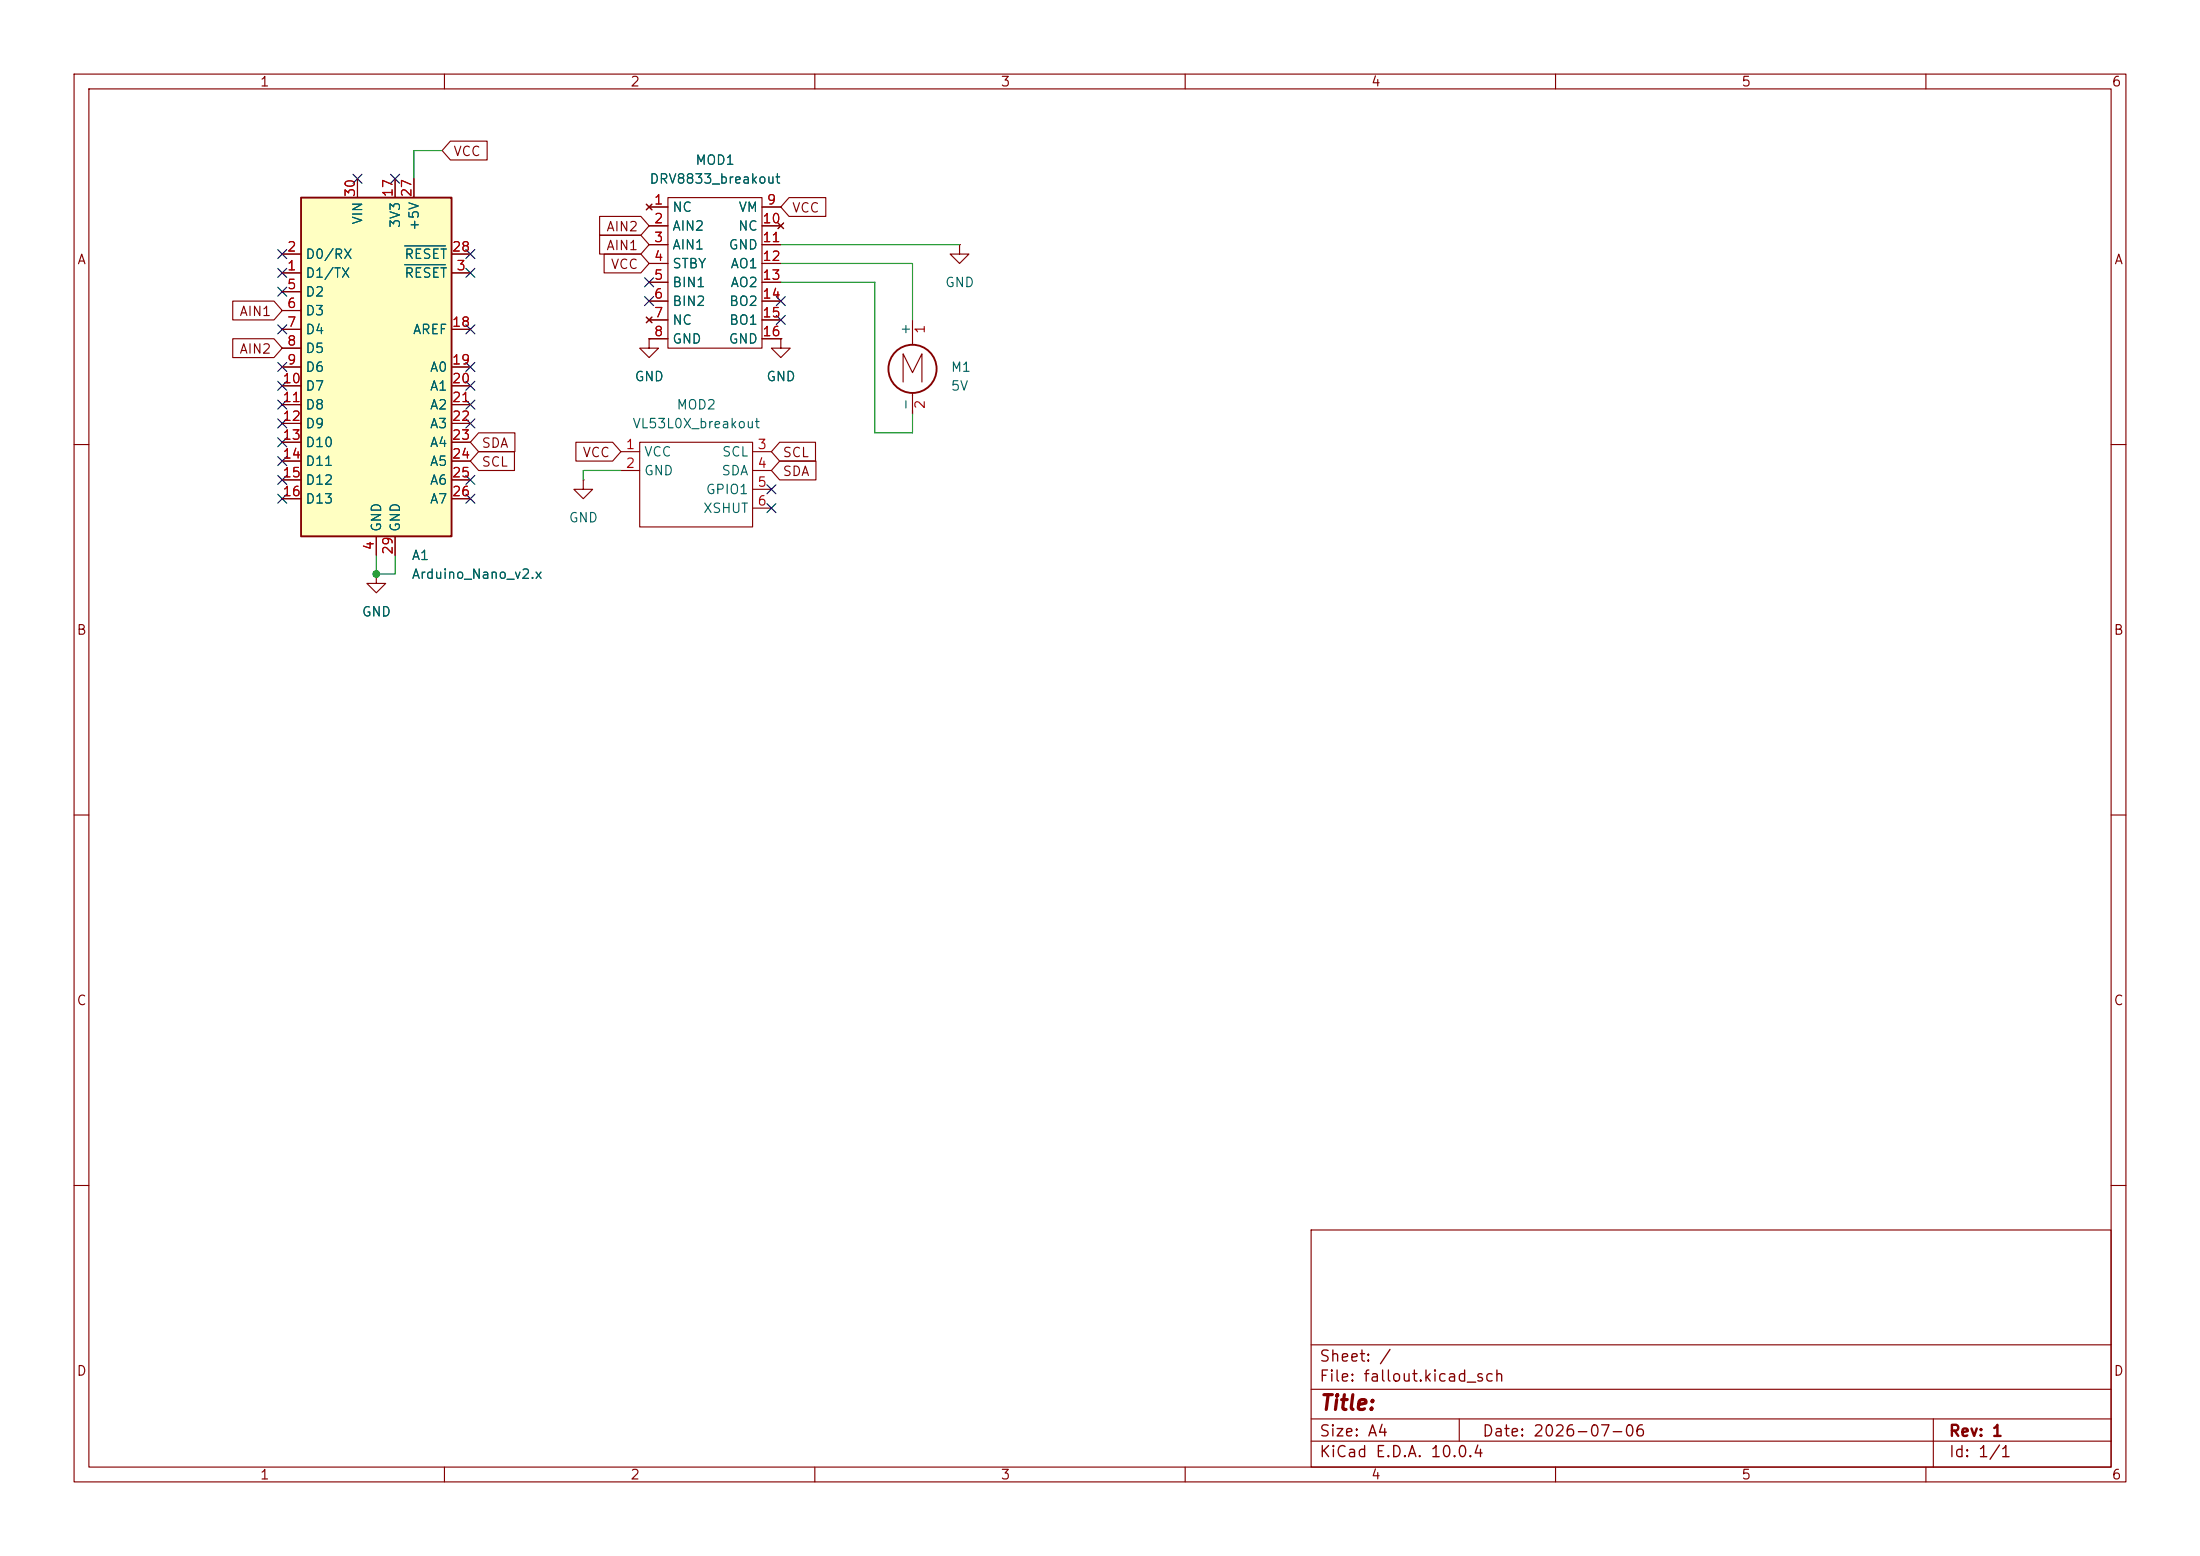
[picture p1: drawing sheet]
<svg xmlns="http://www.w3.org/2000/svg" width="297mm" height="210mm" viewBox="0 0 297 210" stroke-linecap="round" stroke-linejoin="round" font-family="sans-serif">
<g fill="none" stroke="#840000" stroke-width=".15">
<path d="M10 10h277v190h-277zM12 12h273v186h-273zM60 10v2M110 10v2M160 10v2M210 10v2M260 10v2M87.2 27.6l.8 .7M87.6 27.9h2.6M87.6 30.5h2.6M87.6 33h2.6M87.6 35.6h2.6"/>
<path d="M87.6 38.1h2.6M88 27.6l-.8 .7M90.2 26.7h12.7v20.3h-12.7zM102.9 27.9h2.5M102.9 30.5h2.5M102.9 33h2.5M102.9 35.6h2.5M102.9 38.1h2.5M105 30.1l.8 .8M105.8 30.1l-.8 .8M86.4 59.7h15.2v11.4h-15.2zM87.2 42.8l.8 .8"/>
<path d="M87.6 45.7v1.3h1.3l-1.3 1.3-1.2-1.3h1.2M87.6 45.7h.1M87.6 40.6h2.6M87.6 43.2h2.6M87.6 45.7h2.6M88 42.8l-.8 .8M102.9 40.6h2.5M102.9 43.2h2.5M102.9 45.7h2.5M105.4 45.7v1.3h1.3l-1.3 1.3-1.3-1.3h1.3M105.4 45.7h.1M10 60h2"/>
<path d="M78.7 64.8v1.2h1.3l-1.3 1.3-1.2-1.3h1.2M78.7 64.8h.1M83.8 61h2.6M83.8 63.5h2.6M101.6 61h2.5M101.6 63.5h2.5M101.6 66h2.5M101.6 68.6h2.5M285 60h2M10 110h2M285 110h2M10 160h2"/>
<path d="M177 166h108v32h-108zM285 160h2M60 198v2M110 198v2M160 198v2M177 194.5h108M177 191.5h108M177 187.5h108M177 181.5h108M197 191.5v3M210 198v2M260 198v2"/>
<path d="M261 191.5v6.5"/>
</g>
<path d="M40.6 26.7h20.4v45.7h-20.4z" fill="#ffffc2"/>
<g fill="none" stroke="#840000" stroke-width=".25">
<path d="M40.6 26.7h20.4v45.7h-20.4z"/>
<circle cx="123.2" cy="49.8" r="3.3"/>
</g>
<g fill="none" stroke="#840000" stroke-width=".15">
<path d="M60.8 19h5v2.6h-5l-1.1-1.3zM38.1 36.8h2.5M38.1 34.3h2.5M38.1 39.4h2.5M48.3 24.1v2.6M53.3 24.1v2.6M55.9 24.1v2.6M61 36.8h2.5M61 34.3h2.5M81 29.2h5.5l1.1 1.3-1.1 1.3h-5.5zM81 31.7h5.5l1.1 1.3-1.1 1.3h-5.5zM81.6 34.3h4.9l1.1 1.3-1.1 1.2h-4.9z"/>
<path d="M87.2 27.6l.8 .7M87.6 27.9h2.6M87.6 30.5h2.6M87.6 33h2.6M87.6 35.6h2.6M87.6 38.1h2.6M88 27.6l-.8 .7M102.9 27.9h2.5M102.9 30.5h2.5M102.9 33h2.5M102.9 35.6h2.5M102.9 38.1h2.5"/>
<path d="M105 30.1l.8 .8M105.8 30.1l-.8 .8M106.5 26.7h5v2.5h-5l-1.1-1.3zM129.5 33v1.3h1.3l-1.3 1.3-1.2-1.3h1.2M129.5 33h.1M31.4 45.7h5.6l1.1 1.3-1.1 1.3h-5.6zM31.4 40.6h5.6l1.1 1.3-1.1 1.3h-5.6zM38.1 41.9h2.5M38.1 44.5h2.5M38.1 47h2.5M38.1 49.5h2.5M38.1 52.1h2.5"/>
<path d="M38.1 54.6h2.5M38.1 57.2h2.5M38.1 59.7h2.5M61 44.5h2.5M61 49.5h2.5M61 52.1h2.5M61 54.6h2.5M61 57.2h2.5M61 59.7h2.5M64.6 58.4h4.9v2.6h-4.9l-1.1-1.3zM77.7 59.7h5l1.1 1.3-1.1 1.2h-5zM87.2 42.8l.8 .8"/>
<path d="M87.6 45.7h.1M87.6 40.6h2.6M87.6 43.2h2.6M87.6 45.7h2.6M88 42.8l-.8 .8M102.9 40.6h2.5M102.9 43.2h2.5M102.9 45.7h2.5M105.3 59.7h4.8v2.5h-4.8l-1.2-1.2zM105.4 45.7h.1M121.9 51.6v-3.8l1.3 2.5 1.3-2.5v3.8M123.2 43.2v3.3"/>
<path d="M123.2 53v2.9M38.1 62.2h2.5M38.1 64.8h2.5M38.1 67.3h2.5M50.8 77.5v1.2h1.3l-1.3 1.3-1.3-1.3h1.3M50.8 77.5h.1M50.8 72.4v2.5M53.3 72.4v2.5M61 62.2h2.5M61 64.8h2.5M61 67.3h2.5M64.6 61h4.9v2.5h-4.9l-1.1-1.3z"/>
<path d="M105.3 62.2h4.9v2.6h-4.9l-1.2-1.3z"/>
</g>
<path d="M54.6 35.7h5.5M54.6 33.2h5.5" fill="none" stroke="#006464" stroke-width=".15"/>
<path d="M59.7 20.3h-3.8v3.8M105.4 38.1h12.7v20.3h5.1v-2.5M105.4 35.6h17.8v7.6M105.4 33h24.1M50.8 74.9v2.6h2.5v-2.6M83.8 63.5h-5.1v1.3" fill="none" stroke="#009600" stroke-width=".15"/>
<g fill="none" stroke="#000084" stroke-width=".15">
<path d="M37.5 36.2l1.2 1.2M37.5 33.7l1.2 1.2M37.5 38.8l1.2 1.2M38.7 36.2l-1.2 1.2M38.7 38.8l-1.2 1.2M38.7 33.7l-1.2 1.2M47.7 23.5l1.2 1.2M48.9 23.5l-1.2 1.2M52.7 23.5l1.2 1.2M53.9 23.5l-1.2 1.2M62.9 36.2l1.2 1.2M62.9 33.7l1.2 1.2"/>
<path d="M64.1 36.2l-1.2 1.2M64.1 33.7l-1.2 1.2M87 37.5l1.2 1.2M88.2 37.5l-1.2 1.2M37.5 56.5l1.2 1.3M37.5 59.1l1.2 1.2M37.5 43.8l1.2 1.3M37.5 51.5l1.2 1.2M37.5 54l1.2 1.2M37.5 48.9l1.2 1.2M38.7 56.5l-1.2 1.3M38.7 59.1l-1.2 1.2"/>
<path d="M38.7 43.8l-1.2 1.3M38.7 51.5l-1.2 1.2M38.7 54l-1.2 1.2M38.7 48.9l-1.2 1.2M62.9 43.8l1.2 1.3M62.9 56.5l1.2 1.3M62.9 51.5l1.2 1.2M62.9 54l1.2 1.2M62.9 48.9l1.2 1.2M64.1 43.8l-1.2 1.3M64.1 56.5l-1.2 1.3M64.1 51.5l-1.2 1.2"/>
<path d="M64.1 54l-1.2 1.2M64.1 48.9l-1.2 1.2M87 40l1.2 1.2M88.2 40l-1.2 1.2M104.8 40l1.2 1.2M104.8 42.6l1.2 1.2M106 40l-1.2 1.2M106 42.6l-1.2 1.2M37.5 66.7l1.2 1.2M37.5 64.2l1.2 1.2M37.5 61.6l1.2 1.2M38.7 61.6l-1.2 1.2"/>
<path d="M38.7 66.7l-1.2 1.2M38.7 64.2l-1.2 1.2M62.9 66.7l1.2 1.2M62.9 64.2l1.2 1.2M64.1 66.7l-1.2 1.2M64.1 64.2l-1.2 1.2M103.5 65.4l1.2 1.2M103.5 68l1.2 1.2M104.7 65.4l-1.2 1.2M104.7 68l-1.2 1.2"/>
</g>
<circle cx="50.8" cy="77.5" r=".46" fill="#009600" stroke="#009600" stroke-width=".14"/>
<text font-size="2" fill="#840000" x="178" y="190.8">Title:</text>
<g font-size="1.5" fill="#840000">
<text x="178" y="184.2">Sheet: /</text>
<text x="178" y="186.9">File: fallout.kicad_sch</text>
<text x="178" y="197.1">KiCad E.D.A. 10.0.4</text>
<text x="178" y="194.3">Size: A4</text>
<text x="200" y="194.3">Date: 2026-07-06</text>
<text x="263" y="194.3">Rev: 1</text>
<text x="263" y="197.1">Id: 1/1</text>
</g>
<g font-size="1.3" fill="#840000">
<text x="35" y="12">1</text>
<text x="85" y="12">2</text>
<text x="135" y="12">3</text>
<text x="185" y="12">4</text>
<text x="235" y="12">5</text>
<text x="285" y="12">6</text>
<text x="61.1" y="21.4">VCC</text>
<text x="106.8" y="29">VCC</text>
<text x="10.3" y="36">A</text>
<text x="81.8" y="31.5">AIN2</text>
<text x="81.8" y="34.1">AIN1</text>
<text x="285.3" y="36">A</text>
<text x="82.4" y="36.6">VCC</text>
<text x="32.2" y="43">AIN1</text>
<text x="32.2" y="48.1">AIN2</text>
<text x="64.9" y="63.3">SCL</text>
<text x="64.9" y="60.8">SDA</text>
<text x="78.6" y="62">VCC</text>
<text x="105.6" y="64.6">SDA</text>
<text x="105.6" y="62">SCL</text>
<text x="10.3" y="86">B</text>
<text x="285.3" y="86">B</text>
<text x="10.3" y="136">C</text>
<text x="285.3" y="136">C</text>
<text x="10.3" y="186">D</text>
<text x="285.3" y="186">D</text>
<text x="35" y="200">1</text>
<text x="85" y="200">2</text>
<text x="135" y="200">3</text>
<text x="185" y="200">4</text>
<text x="235" y="200">5</text>
<text x="285" y="200">6</text>
</g>
<g font-size="1.3" fill="#006464">
<text x="93.8" y="22.6">MOD1</text>
<text x="87.6" y="25.1">DRV8833_breakout</text>
<text x="90.7" y="28.9">NC</text>
<text x="99.6" y="28.9">VM</text>
<text x="41.1" y="35.3">D0/RX</text>
<text x="49.2" y="30.4" transform="rotate(-90 49.2 30.4)">VIN</text>
<text x="54.3" y="30.9" transform="rotate(-90 54.3 30.9)">3V3</text>
<text x="54.5" y="35.3">RESET</text>
<text x="56.9" y="31.3" transform="rotate(-90 56.9 31.3)">+5V</text>
<text x="90.7" y="31.5">AIN2</text>
<text x="90.7" y="34">AIN1</text>
<text x="98.3" y="34">GND</text>
<text x="99.6" y="31.5">NC</text>
<text x="41.1" y="37.8">D1/TX</text>
<text x="41.1" y="40.3">D2</text>
<text x="54.5" y="37.8">RESET</text>
<text x="90.7" y="36.5">STBY</text>
<text x="90.7" y="39.1">BIN1</text>
<text x="90.7" y="41.6">BIN2</text>
<text x="98.3" y="41.6">BO2</text>
<text x="98.5" y="36.5">AO1</text>
<text x="98.5" y="39.1">AO2</text>
<text x="127.5" y="39.1">GND</text>
<text x="41.1" y="42.9">D3</text>
<text x="41.1" y="45.4">D4</text>
<text x="41.1" y="48">D5</text>
<text x="55.7" y="45.4">AREF</text>
<text x="90.7" y="44.2">NC</text>
<text x="90.7" y="46.7">GND</text>
<text x="98.3" y="46.7">GND</text>
<text x="98.3" y="44.2">BO1</text>
<text x="123.2" y="45.3" transform="rotate(-90 123.2 45.3)">+</text>
<text x="41.1" y="50.5">D6</text>
<text x="41.1" y="53">D7</text>
<text x="58" y="50.5">A0</text>
<text x="58" y="53">A1</text>
<text x="85.6" y="51.8">GND</text>
<text x="103.4" y="51.8">GND</text>
<text x="128.3" y="50.5">M1</text>
<text x="128.3" y="53">5V</text>
<text x="41.1" y="55.6">D8</text>
<text x="41.1" y="58.1">D9</text>
<text x="58" y="55.6">A2</text>
<text x="58" y="58.1">A3</text>
<text x="85.3" y="58.1">VL53L0X_breakout</text>
<text x="91.2" y="55.6">MOD2</text>
<text x="123.2" y="55.5" transform="rotate(-90 123.2 55.5)">-</text>
<text x="41.1" y="60.7">D10</text>
<text x="41.1" y="63.2">D11</text>
<text x="41.1" y="65.7">D12</text>
<text x="58" y="60.7">A4</text>
<text x="58" y="63.2">A5</text>
<text x="58" y="65.7">A6</text>
<text x="86.9" y="61.9">VCC</text>
<text x="86.9" y="64.5">GND</text>
<text x="97.3" y="64.5">SDA</text>
<text x="97.4" y="61.9">SCL</text>
<text x="41.1" y="68.3">D13</text>
<text x="51.8" y="71.9" transform="rotate(-90 51.8 71.9)">GND</text>
<text x="54.3" y="71.9" transform="rotate(-90 54.3 71.9)">GND</text>
<text x="58" y="68.3">A7</text>
<text x="76.7" y="70.8">GND</text>
<text x="94.8" y="69.6">XSHUT</text>
<text x="95.2" y="67">GPIO1</text>
<text x="55.5" y="75.9">A1</text>
<text x="48.8" y="83.5">GND</text>
<text x="55.5" y="78.4">Arduino_Nano_v2.x</text>
</g>
<g font-size="1.3" fill="#a90000">
<text x="48.2" y="26.7" transform="rotate(-90 48.2 26.7)">30</text>
<text x="53.3" y="26.7" transform="rotate(-90 53.3 26.7)">17</text>
<text x="55.9" y="26.7" transform="rotate(-90 55.9 26.7)">27</text>
<text x="88.2" y="27.9">1</text>
<text x="103.4" y="27.9">9</text>
<text x="38.7" y="34.3">2</text>
<text x="60.9" y="34.3">28</text>
<text x="88.2" y="30.5">2</text>
<text x="88.2" y="33">3</text>
<text x="88.2" y="35.5">4</text>
<text x="102.8" y="30.5">10</text>
<text x="102.8" y="33">11</text>
<text x="102.8" y="35.5">12</text>
<text x="38.7" y="36.8">1</text>
<text x="38.7" y="39.3">5</text>
<text x="38.7" y="41.9">6</text>
<text x="61.5" y="36.8">3</text>
<text x="88.2" y="38.1">5</text>
<text x="88.2" y="40.6">6</text>
<text x="102.8" y="38.1">13</text>
<text x="102.8" y="40.6">14</text>
<text x="38.7" y="44.4">7</text>
<text x="38.7" y="47">8</text>
<text x="60.9" y="44.4">18</text>
<text x="88.2" y="43.2">7</text>
<text x="88.2" y="45.7">8</text>
<text x="102.8" y="43.2">15</text>
<text x="102.8" y="45.7">16</text>
<text x="125.2" y="45.2" transform="rotate(-90 125.2 45.2)">1</text>
<text x="38.1" y="52">10</text>
<text x="38.7" y="49.5">9</text>
<text x="60.9" y="49.5">19</text>
<text x="60.9" y="52">20</text>
<text x="38.1" y="54.6">11</text>
<text x="38.1" y="57.1">12</text>
<text x="38.1" y="59.7">13</text>
<text x="60.9" y="54.6">21</text>
<text x="60.9" y="57.1">22</text>
<text x="60.9" y="59.7">23</text>
<text x="125.2" y="55.3" transform="rotate(-90 125.2 55.3)">2</text>
<text x="38.1" y="62.2">14</text>
<text x="38.1" y="64.7">15</text>
<text x="60.9" y="62.2">24</text>
<text x="60.9" y="64.7">25</text>
<text x="84.4" y="60.9">1</text>
<text x="84.4" y="63.5">2</text>
<text x="102.2" y="60.9">3</text>
<text x="102.2" y="63.5">4</text>
<text x="38.1" y="67.3">16</text>
<text x="60.9" y="67.3">26</text>
<text x="102.2" y="66">5</text>
<text x="102.2" y="68.6">6</text>
<text x="50.8" y="74.4" transform="rotate(-90 50.8 74.4)">4</text>
<text x="53.3" y="75" transform="rotate(-90 53.3 75)">29</text>
</g>
</svg>
